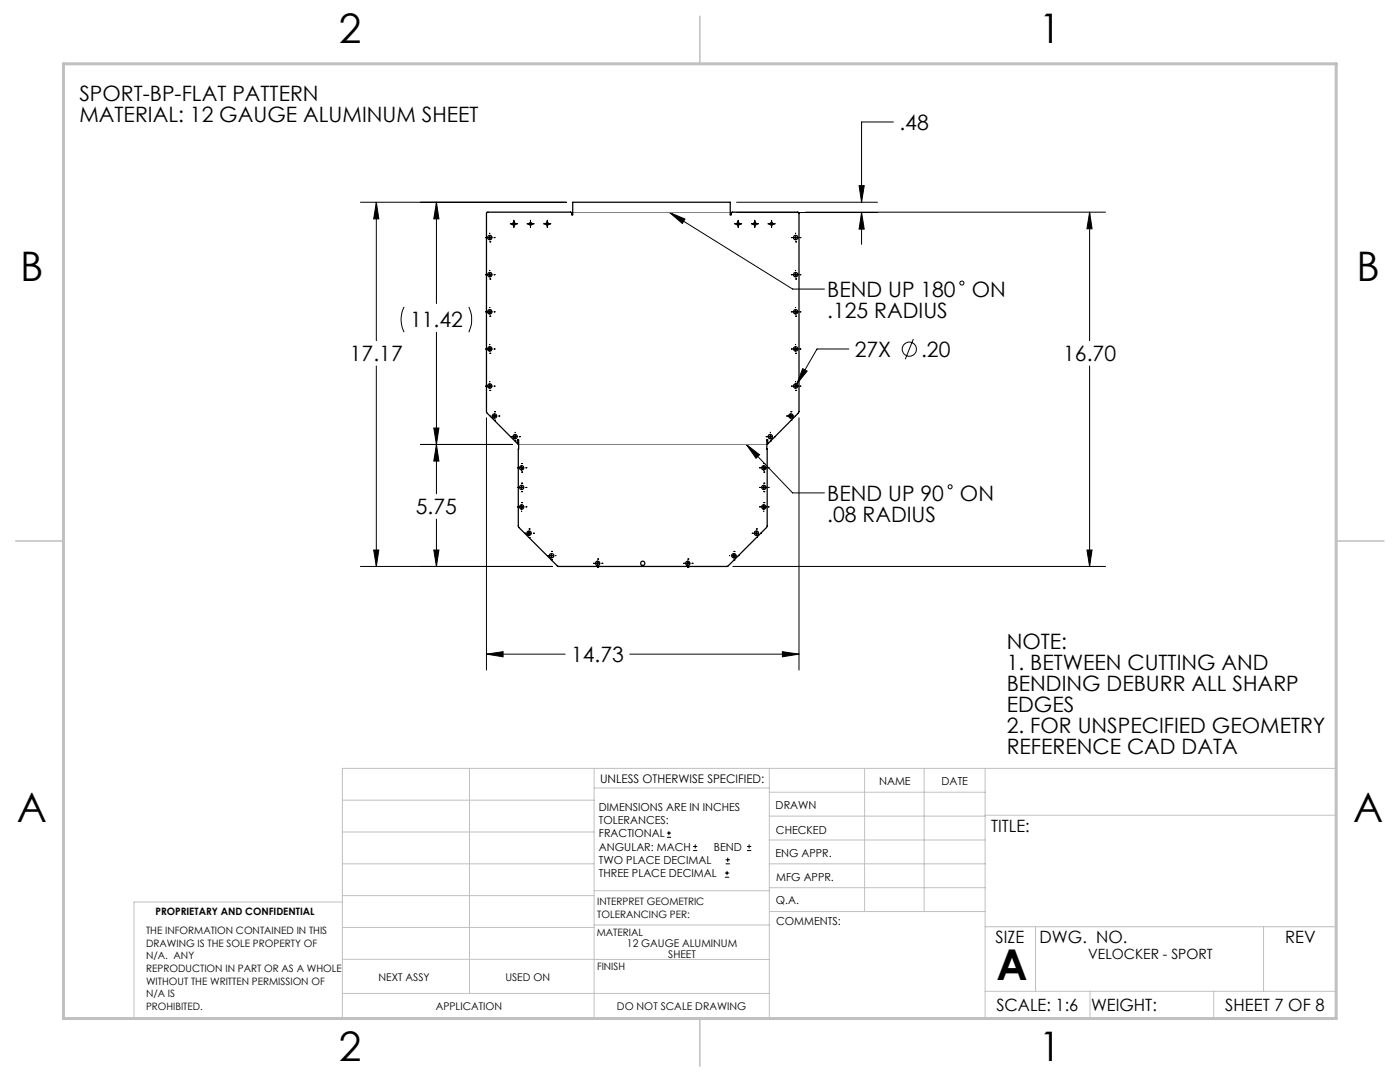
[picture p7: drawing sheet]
<svg xmlns="http://www.w3.org/2000/svg" width="279mm" height="216mm" viewBox="0 0 279 216" stroke-linecap="round" stroke-linejoin="round" font-family="sans-serif">
<g fill="none" stroke="#000" stroke-width=".2">
<path d="M171.4 37h1.1l-.6 3.4zM178.3 24.3h-6.4v16.1M71.9 40.4h41.1M75.1 40.4v27.6M75.1 40.4l.5 3.3h-1zM87.1 40.4v20.2M87.1 40.4l.5 3.3h-1zM96.9 54.8h.1M96.9 47.4h.1M97.3 54.8h.9M97.3 47.4h.9M97.8 55.7h.1"/>
<path d="M97.8 48.3h.1M97.8 46.5v.1M97.8 47v.8M97.8 53.9v.1M97.8 54.4v.8M98.6 54.8h.1M98.6 47.4h.1M101.8 44.7h1.5M102.6 44v1.4M105.2 44.7h1.4M105.9 44v1.4M108.5 44.7h1.4"/>
<path d="M109.2 44v1.4M133.6 42.4l24.6 15.3h6.3M133.6 42.4l3.1 1.3-.5 .9zM146.6 44.7h1.4M147 40.4h28.1M147 42.4h28.1M147.3 44v1.4M150 44.7h1.3M150.6 44v1.4M153.3 44.7h1.4M154 44v1.4M157.9 54.8h.1"/>
<path d="M157.9 47.4h.1M158.4 54.8h.8M158.4 47.4h.8M158.8 55.7h.1M158.8 48.3h.1M158.8 46.5v.1M158.8 47v.8M158.8 53.9v.1M158.8 54.4v.8M159.6 54.8h.1M159.6 47.4h.1M160.7 42.3h59.9"/>
<path d="M171.9 42.4v6.4M171.9 42.4l.6 3.3h-1.1zM217.5 42.3l.4 3.3h-1zM217.5 42.3v25.7M75.1 73v40M80.6 61.2a5.6 5.6 0 0 0 0 5.1M87.1 66.3v32.2M93.6 61.2a5.9 5.9 0 0 1 0 5.1M96.9 77h.1M96.9 69.6h.1M96.9 62.2h.1M97.3 77h.9"/>
<path d="M97.3 69.6h.9M97.3 62.2h.9M97.8 77.9h.1M97.8 70.5h.1M97.8 63.1h.1M97.8 61.3v.1M97.8 61.8v.9M97.8 68.8h.1M97.8 69.2v.9M97.8 76.2h.1M97.8 76.6v.9M98.6 77h.1"/>
<path d="M98.6 69.6h.1M98.6 62.2h.1M157.9 62.2h.1M157.9 69.6h.1M157.9 77h.1M158.4 77h.8M158.4 69.6h.8M158.4 62.2h.8M158.8 63.1h.1M158.8 70.5h.1M158.8 77.9h.1M158.8 61.3v.1"/>
<path d="M158.8 61.8v.9M158.8 68.8h.1M158.8 69.2v.9M158.8 76.2h.1M158.8 76.6v.9M159.6 62.2h.1M159.6 69.6h.1M159.6 77h.1M160.2 73.6l.9 .4-2.1 2.7zM169.4 69.6h-6.3l-4.1 7.1M182.3 67.7l-1.6 4M217.5 73v40"/>
<path d="M83.9 88.7h18.3M86.6 85.4h1l-.5 3.3zM87.1 88.7l.5 3.3h-1zM97.1 83.4v50.3M97.8 83h.1M98.3 83h.8M98.7 82.2h.1M98.7 83.9h.1M98.7 82.6v.8M99.6 83h.1M102 87.1h.1M102.4 87.1h.8"/>
<path d="M102.8 88h.1M102.8 86.3h.1M102.8 86.7v.9M103.3 93.3h.1M103.3 97.3h.1M103.6 87.1h.1M103.7 97.3h.8M103.7 93.3h.8M104.1 92.5h.1M104.1 94.2h.1M104.1 96.4h.1M104.1 98.1h.1"/>
<path d="M104.1 92.9v.9M104.1 96.8v.9M105 93.3h.1M105 97.3h.1M148.9 88.7l9.3 9.7h6.3M148.9 88.7l2.7 2-.7 .7zM151.6 97.3h.1M151.6 93.3h.1M152 97.3h.9M152 93.3h.9M152.4 96.4h.1M152.4 98.1h.1"/>
<path d="M152.4 92.5h.1M152.4 94.2h.1M152.4 92.9v.9M152.4 96.8v.9M152.9 87.1h.1M153.3 97.3h.1M153.3 93.3h.1M153.3 87.1h.9M153.7 88h.1M153.7 86.3h.1M153.7 86.7v.9M154.6 87.1h.1"/>
<path d="M157 83h.1M157.4 83h.9M157.8 82.2h.1M157.8 83.9h.1M157.8 82.6v.8M158.7 83h.1M159.5 83.4v50.3M71.9 113h38.4M74.6 109.7h1l-.5 3.3zM86.6 109.7h1l-.5 3.3zM87.1 103.6v9.4M103.3 101.1h.1"/>
<path d="M103.7 101.1h.8M104.1 100.3h.1M104.1 100.7v.9M104.1 102h.1M104.7 106.4h.1M105 101.1h.1M105.2 106.4h.8M105.6 105.6h.1M105.6 107.2h.1M105.6 106v.8M106.4 106.4h.1M109.2 110.9h.1"/>
<path d="M109.6 110.9h.9M110.1 110h.1M110.1 111.7h.1M110.1 110.5v.8M110.9 110.9h.1M118.4 112.4h.1M118.9 112.4h.8M119.3 111.5h.1M119.3 113.2h.1M119.3 112v.8M120.1 112.4h.1M136.4 112.4h.1"/>
<path d="M136.8 112.4h.9M137.3 111.5h.1M137.3 113.2h.1M137.3 112v.8M138.1 112.4h.1M145.6 110.9h.1M146.1 110.9h.8M146.3 113h74.3M146.5 110h.1M146.5 111.7h.1M146.5 110.5v.8M147.3 110.9h.1"/>
<path d="M150.1 106.4h.1M150.5 106.4h.9M151 105.6h.1M151 107.2h.1M151 106v.8M151.6 101.1h.1M151.8 106.4h.1M152 101.1h.9M152.4 100.3h.1M152.4 100.7v.9M152.4 102h.1M153.3 101.1h.1"/>
<path d="M216.9 109.7h1l-.4 3.3zM97.1 130.5h15.7M97.1 130.5l3.3-.5v1.1zM125.7 130.5h33.8M156.1 130l3.4 .5-3.4 .6zM133.1 167.1h.8M133.1 166.2h.8M133.5 165.8v.9M138.3 169.7h.8M138.3 168.9h.8M138.7 168.5v.8M144.7 175h.8"/>
<path d="M144.7 174.2h.8M144.8 172.4h.9M144.8 171.6h.9M145.1 173.8v.8M145.2 171.1v.9M149.1 169.7h.8M149.1 168.9h.8M149.5 168.5v.8"/>
<circle cx="192" cy="56.5" r=".4"/>
<circle cx="181.5" cy="69.7" r="1.41"/>
<circle cx="189.6" cy="97.1" r=".39"/>
</g>
<path d="M114.3 42.4h31.4M103.5 88.7h49.5" fill="none" stroke="#808080" stroke-width=".2"/>
<g fill="none" stroke="#c0c0c0" stroke-width=".2">
<path d="M68.3 159.7h50.3M93.7 153.3v44.9M118.6 153.3v49.9M118.6 157.2h34.9M153.5 153.3v49.9M153.5 158.1h43.1M172.5 153.3v28.6M184.4 153.3v28.6M196.6 153.3v49.9M68.3 180h-41.6v23.2h240v-49.9h-198.4v49.9M68.3 178.7h50.3M68.3 172.4h50.3"/>
<path d="M68.3 166h50.3M118.6 177.7h35M153.5 167.6h43.1M153.5 162.8h43.1M153.5 172.4h43.1M153.5 177.1h43.1M196.6 162.7h70.1M68.3 198.2h85.2M68.3 191.4l85.2 .1M68.3 185.1h50.3M118.6 184.6h35M153.6 181.9h43"/>
<path d="M196.6 197.8h70.1M196.6 184.9h70.1M206.7 184.9v12.9M217.5 197.8v5.4M242.2 197.8v5.4M252.2 184.9v12.9"/>
</g>
<path d="M139.7 3.2v9.5M3.1 107.9h9.6M266.7 107.9h9.5M139.7 203.2v9.6" fill="none" stroke="#c0c0c0" stroke-width=".3"/>
<path d="M12.7 12.7h254v190.5h-254z" fill="none" stroke="#c0c0c0" stroke-width=".6"/>
<g fill="#000">
<path d="M87.1 40.4l.5 3.3h-1zM86.6 85.4h1l-.5 3.3zM86.6 109.7h1l-.5 3.3zM87.1 88.7l.5 3.3h-1zM74.6 109.7h1l-.5 3.3zM75.1 40.4l.5 3.3h-1zM97.1 130.5l3.3-.5v1.1zM156.1 130l3.4 .5-3.4 .6zM216.9 109.7h1l-.4 3.3zM217.5 42.3l.4 3.3h-1zM171.9 42.4l.6 3.3h-1.1zM171.4 37h1.1l-.6 3.4zM160.2 73.6l-1.2 3.1 2.1-2.7z"/>
<path d="M148.9 88.7l2.7 2-.7 .7zM133.6 42.4l3.1 1.3-.5 .9z"/>
</g>
<g fill="none" stroke="#000" stroke-width=".25">
<path d="M97.1 42.4l.2-.1h16.6l.2 .2v.4h.2v-2.5h31.4v2.5h.2v-.4l.2-.2h13.1l.2 .1 .1 39.8-6.3 6.4v-.8h-.2l.1 17.3-7.9 7.9h-33.8l-7.9-7.8v-17.4h-.2v.8l-6.2-6.4z"/>
<circle cx="97.8" cy="47.4" r=".43"/>
<circle cx="97.8" cy="54.8" r=".43"/>
<circle cx="102.6" cy="44.7" r=".28"/>
<circle cx="105.9" cy="44.7" r=".27"/>
<circle cx="109.2" cy="44.7" r=".28"/>
<circle cx="147.3" cy="44.7" r=".28"/>
<circle cx="150.7" cy="44.7" r=".27"/>
<circle cx="154" cy="44.7" r=".28"/>
<circle cx="158.8" cy="47.4" r=".43"/>
<circle cx="158.8" cy="54.8" r=".43"/>
<circle cx="97.8" cy="77" r=".43"/>
<circle cx="97.8" cy="62.2" r=".43"/>
<circle cx="97.8" cy="69.6" r=".43"/>
<circle cx="158.8" cy="77" r=".43"/>
<circle cx="158.8" cy="69.6" r=".43"/>
<circle cx="158.8" cy="62.2" r=".43"/>
<circle cx="98.7" cy="83" r=".43"/>
<circle cx="102.8" cy="87.1" r=".43"/>
<circle cx="104.1" cy="93.3" r=".42"/>
<circle cx="104.1" cy="97.3" r=".43"/>
<circle cx="152.4" cy="93.4" r=".41"/>
<circle cx="152.4" cy="97.3" r=".42"/>
<circle cx="153.7" cy="87.1" r=".42"/>
<circle cx="157.8" cy="83" r=".43"/>
<circle cx="104.1" cy="101.2" r=".43"/>
<circle cx="105.6" cy="106.4" r=".43"/>
<circle cx="110.1" cy="110.9" r=".43"/>
<circle cx="119.3" cy="112.4" r=".42"/>
<circle cx="128.3" cy="112.4" r=".42"/>
<circle cx="137.3" cy="112.4" r=".42"/>
<circle cx="146.5" cy="110.9" r=".43"/>
<circle cx="151" cy="106.4" r=".43"/>
<circle cx="152.4" cy="101.2" r=".42"/>
</g>
<text font-size="8.5" x="198.9" y="195.5">A</text>
<g font-size="8.1">
<text x="67.6" y="8.5">2</text>
<text x="207.3" y="8.5">1</text>
<text x="4" y="56.2">B</text>
<text x="270.7" y="56.2">B</text>
<text x="3.3" y="164.1">A</text>
<text x="270" y="164.1">A</text>
<text x="67.6" y="211.7">2</text>
<text x="207.3" y="211.7">1</text>
</g>
<g font-size="4.2">
<text x="15.8" y="20.2">SPORT-BP-FLAT PATTERN</text>
<text x="15.8" y="24.3">MATERIAL: 12 GAUGE ALUMINUM SHEET</text>
<text x="179.5" y="25.9">.48</text>
<text x="165.1" y="59.3">BEND UP 180</text>
<text x="193.9" y="59.3">ON</text>
<text x="81.8" y="65.3">11.42</text>
<text x="165.1" y="63.4">.125 RADIUS</text>
<text x="170.6" y="71.2">27X</text>
<text x="183.8" y="71.2">.20</text>
<text x="69.8" y="72.1">17.17</text>
<text x="212.2" y="72.1">16.70</text>
<text x="165.1" y="99.9">BEND UP 90</text>
<text x="191.6" y="99.9">ON</text>
<text x="83" y="102.6">5.75</text>
<text x="165.1" y="104.1">.08 RADIUS</text>
<text x="200.9" y="129.5">NOTE:</text>
<text x="114" y="132.1">14.73</text>
<text x="200.9" y="133.7">1. BETWEEN CUTTING AND</text>
<text x="200.9" y="137.8">BENDING DEBURR ALL SHARP</text>
<text x="200.9" y="142">EDGES</text>
<text x="200.9" y="146.2">2. FOR UNSPECIFIED GEOMETRY</text>
<text x="200.9" y="150.4">REFERENCE CAD DATA</text>
</g>
<g font-size="3.4">
<text x="197.8" y="166">TITLE:</text>
<text x="198.7" y="188.1">SIZE</text>
<text x="207.5" y="188.1">DWG. NO.</text>
<text x="256.5" y="188.2">REV</text>
<text x="198.8" y="201.7">SCALE: 1:6</text>
<text x="217.7" y="201.8">WEIGHT:</text>
<text x="244.5" y="201.7">SHEET 7 OF 8</text>
</g>
<text font-size="2.8" x="217.2" y="191.3">VELOCKER - SPORT</text>
<text font-size="2.4" x="119.8" y="156.2">UNLESS OTHERWISE SPECIFIED:</text>
<g font-size="2.2">
<text x="119.5" y="161.8">DIMENSIONS ARE IN INCHES</text>
<text x="154.8" y="161.4">DRAWN</text>
<text x="175.4" y="156.6">NAME</text>
<text x="187.9" y="156.7">DATE</text>
<text x="119.5" y="164.4">TOLERANCES:</text>
<text x="119.5" y="167.1">FRACTIONAL</text>
<text x="154.9" y="166.3">CHECKED</text>
<text x="119.5" y="169.7">ANGULAR: MACH</text>
<text x="119.5" y="172.4">TWO PLACE DECIMAL</text>
<text x="142.5" y="169.7">BEND</text>
<text x="154.8" y="171">ENG APPR.</text>
<text x="119.5" y="175">THREE PLACE DECIMAL</text>
<text x="154.9" y="175.7">MFG APPR.</text>
<text x="154.9" y="180.4">Q.A.</text>
<text x="154.9" y="184.6">COMMENTS:</text>
</g>
<g font-size="2.1">
<text x="125.1" y="189">12 GAUGE ALUMINUM</text>
<text x="133.4" y="191.1">SHEET</text>
<text x="75.5" y="195.7">NEXT ASSY</text>
<text x="100.9" y="195.7">USED ON</text>
<text x="86.9" y="201.5">APPLICATION</text>
<text x="123.1" y="201.6">DO NOT SCALE DRAWING</text>
</g>
<g font-size="2">
<text x="31" y="182.6">PROPRIETARY AND CONFIDENTIAL</text>
<text x="119.2" y="180.6">INTERPRET GEOMETRIC</text>
<text x="119.2" y="183.1">TOLERANCING PER:</text>
<text x="29.2" y="186.4">THE INFORMATION CONTAINED IN THIS</text>
<text x="29.2" y="188.9">DRAWING IS THE SOLE PROPERTY OF</text>
<text x="29.2" y="191.4">N/A. ANY</text>
<text x="119.1" y="186.7">MATERIAL</text>
<text x="29.2" y="193.9">REPRODUCTION IN PART OR AS A WHOLE</text>
<text x="29.2" y="196.5">WITHOUT THE WRITTEN PERMISSION OF</text>
<text x="119.1" y="193.5">FINISH</text>
<text x="29.2" y="199">N/A IS</text>
<text x="29.2" y="201.5">PROHIBITED.</text>
</g>
</svg>
